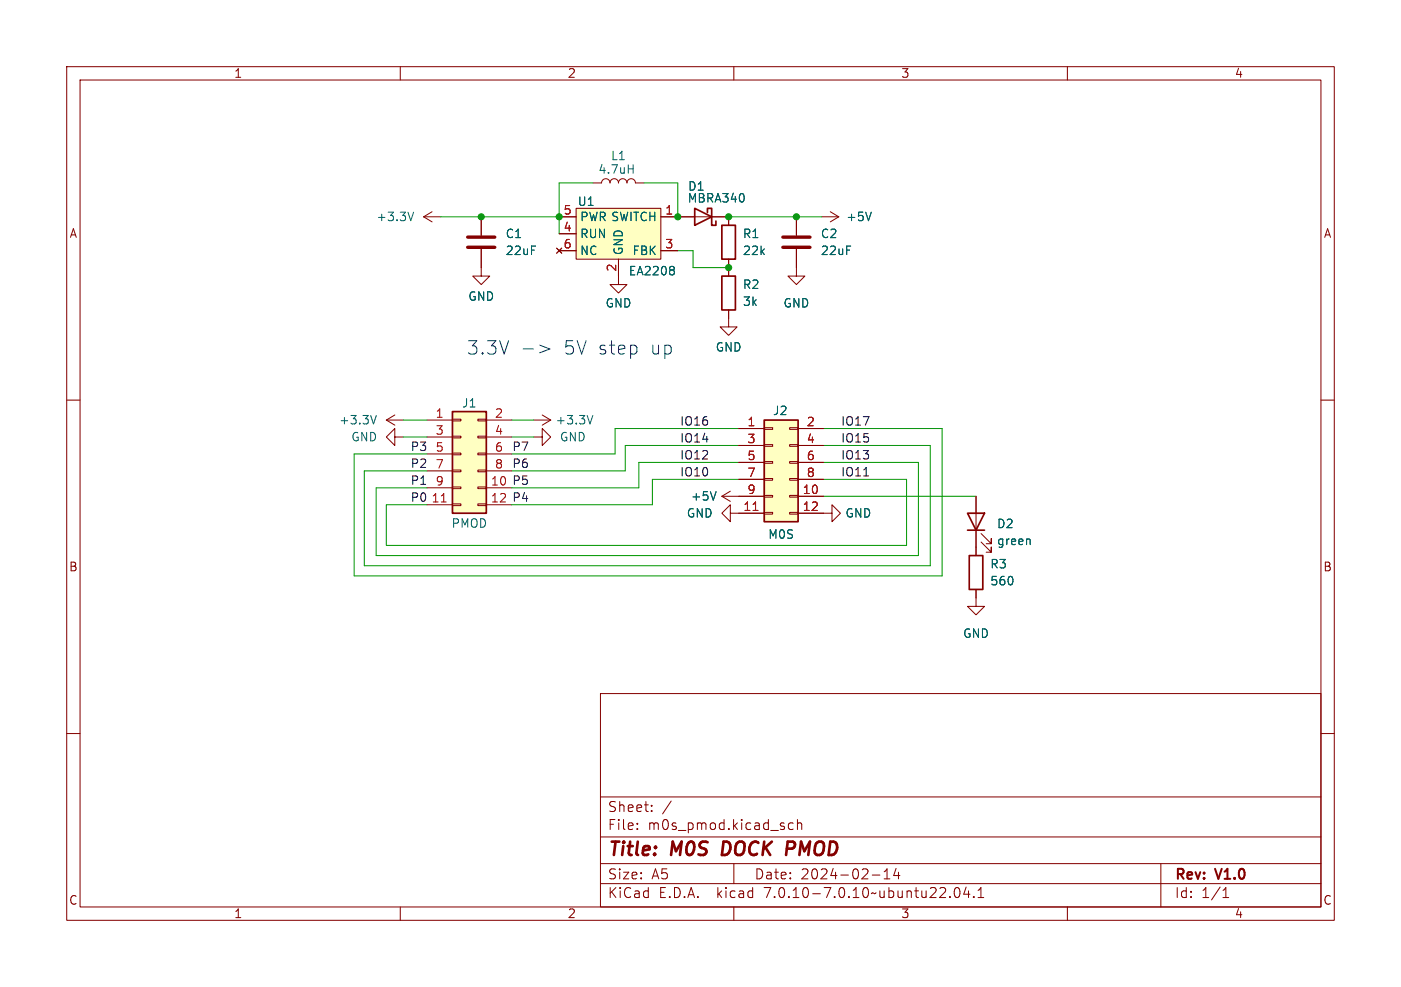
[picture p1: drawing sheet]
<svg xmlns="http://www.w3.org/2000/svg" width="210mm" height="148mm" viewBox="0 0 210 148" stroke-linecap="round" stroke-linejoin="round" font-family="sans-serif">
<g fill="none" stroke="#840000" stroke-width=".15">
<path d="M10 10h190v128h-190zM12 12h186v124h-186zM60 10v2M110 10v2M160 10v2M63.5 32.5h2.5M63.5 32.5l1.3 .8M64.8 31.8l-1.3 .7M72.1 37.3v4.1h1.3l-1.3 1.3-1.2-1.3h1.2M72.1 32.5v2.8M83.4 37.2l.8 .8M83.8 32.5h2.6"/>
<path d="M83.8 37.6h2.6M83.8 35.1h2.6M84.2 37.2l-.8 .8M86.4 31.2h12.7v7.7h-12.7zM88.9 27.4h1.3a.64 .64 0 0 1 .6-.6 .64 .64 0 0 1 .6 .6 .64 .64 0 0 1 .7-.6 .64 .64 0 0 1 .6 .6 .64 .64 0 0 1 .6-.6 .64 .64 0 0 1 .7 .6 .64 .64 0 0 1 .6-.6 .64 .64 0 0 1 .6 .6h1.3M92.7 38.9v3.8h1.3l-1.3 1.2-1.3-1.2h1.3M99.1 32.5h10.1v1.3M99.1 37.6h2.5M109.2 38.9v2.5M119.4 37.3v4.1h1.2l-1.2 1.3-1.3-1.3h1.3M119.4 32.5v2.8M123.2 32.5h2.5"/>
<path d="M124.5 31.8l1.2 .7M125.7 32.5l-1.2 .8M10 60h2M109.2 46.5v2.5h1.3l-1.3 1.3-1.3-1.3h1.3M198 60h2M57.9 63h2.6M57.9 63l1.3 .8M59.2 65.5v-1.2l-1.3 1.2 1.3 1.3v-1.3h1.3M59.2 62.2l-1.3 .8M64 63h3.8M64 73.2h3.8M64 75.7h3.8"/>
<path d="M64 65.5h3.8M64 68.1h3.8M64 70.6h3.8M67.8 75.6h1.3v.2h-1.3zM67.8 73h1.3v.3h-1.3zM67.8 70.5h1.3v.2h-1.3zM67.8 67.9h1.3v.3h-1.3zM67.8 65.4h1.3v.3h-1.3zM67.8 62.9h1.3v.2h-1.3zM71.6 75.6h1.3v.2h-1.3zM71.6 73h1.3v.3h-1.3zM71.6 70.5h1.3v.2h-1.3z"/>
<path d="M71.6 67.9h1.3v.3h-1.3zM71.6 65.4h1.3v.3h-1.3zM71.6 62.9h1.3v.2h-1.3zM72.9 63h3.8M72.9 73.2h3.8M72.9 75.7h3.8M72.9 65.5h3.8M72.9 68.1h3.8M72.9 70.6h3.8M80 65.5h1.3v-1.2l1.2 1.2-1.2 1.3v-1.3M80 63h2.5M81.3 62.2l1.2 .8"/>
<path d="M82.5 63l-1.2 .8M108.2 74.4l1.3 .8M108.2 74.4h6.4M109.5 77v-1.3l-1.3 1.3 1.3 1.2v-1.2h5.1M109.5 73.7l-1.3 .7M110.7 64.3h3.9M110.7 66.8h3.9M110.7 69.3h3.9M110.7 71.9h3.9M114.6 76.8h1.2v.3h-1.2zM114.6 74.3h1.2v.2h-1.2zM114.6 71.8h1.2v.2h-1.2z"/>
<path d="M114.6 69.2h1.2v.3h-1.2zM114.6 66.7h1.2v.2h-1.2zM114.6 64.1h1.2v.3h-1.2zM118.4 76.8h1.2v.3h-1.2zM118.4 74.3h1.2v.2h-1.2zM118.4 71.8h1.2v.2h-1.2zM118.4 69.2h1.2v.3h-1.2zM118.4 66.7h1.2v.2h-1.2zM118.4 64.1h1.2v.3h-1.2zM119.6 77h5.1v-1.3l1.3 1.3-1.3 1.2v-1.2M119.6 74.4h3.8M119.6 64.3h3.8"/>
<path d="M119.6 66.8h3.8M119.6 69.3h3.8M119.6 71.9h3.8M146.3 74.4v8.9M146.3 88.4v2.5h1.3l-1.3 1.3-1.3-1.3h1.3M147.1 81.3l1.5 1.5v-.8v.8h-.8M147.1 80l1.5 1.5v-.7v.7h-.8M10 110h2M90 104h108v32h-108zM90 119.5h108M198 110h2M60 136v2"/>
<path d="M90 132.5h108M90 129.5h108M90 125.5h108M95.5 124.2v.2M95.5 123.5v.1M97.7 121.5v.2M97.7 120.8v.1M100.6 120.1l-1.3 1.9M110 136v2M110 129.5v3M118.9 123.5l-.4-.1-.3 .3v.4l.1 .2h.6M119.5 123.5a.37 .37 0 0 1 .7 .1v.8"/>
<path d="M119.5 122.9v1.5M130.8 131.2h1.1M132.5 131.8h.9M132.5 130.7l.5-.4v1.5M134.3 130.2l-.3 1.1h.9M134.7 130.8v1M142.4 134.4v.2M143.2 133.2l.3-.1a.94 .94 0 0 1 0 1.5h-.1a.91 .91 0 0 1-.2-1.4zM144.8 133l-.3 1.1h.9M145.2 133.6v1M146 134.4v.2M146.6 134.6h.9"/>
<path d="M146.6 133.5l.4-.4v1.5M160 136v2M174 129.5v6.5M183.3 134.6h.9M183.3 133.5l.5-.4v1.5"/>
</g>
<path d="M108.5 126.2l-.3 2h.5" fill="none" stroke="#840000" stroke-width=".4"/>
<g fill="#ffffc2" stroke="#ffffc2" stroke-width=".15">
<path d="M67.8 61.7h5.1v15.3h-5.1z"/>
<path d="M86.4 31.2h12.7v7.7h-12.7z"/>
<path d="M114.6 63h5v15.2h-5z"/>
</g>
<path d="M104.1 31.2l2.6 1.3-2.6 1.3zM106 31.9v-.7h.7v2.6h.6v-.7M108.2 33.8h2v5.1h-2zM108.2 41.4h2v5.1h-2zM67.8 61.7h5.1v15.3h-5.1zM114.6 63h5v15.2h-5zM145 77h2.6l-1.3 2.5zM145 79.5h2.6M145.3 83.3h2v5.1h-2z" fill="none" stroke="#840000" stroke-width=".25"/>
<path d="M66.2 75.3h.7M112.9 76.5h.7" fill="none" stroke="#a90000" stroke-width=".15"/>
<path d="M62 31.8l-.4 1.3M94.2 25.3h.7M94.9 24.7v1.3M130.6 31.8l-.4 1.3M101 40l.1 .2-.1 .2M101 40.6l.1 .1-.1 .5M56.4 62.3l-.4 1.3M88.9 62.3l-.5 1.3M107.3 73.7l-.4 1.3M154.4 80.9v.8" fill="none" stroke="#006464" stroke-width=".15"/>
<path d="M70.1 37.1h4.1M70.1 35.6h4.1M117.3 37.1h4.1M117.3 35.6h4.1" fill="none" stroke="#840000" stroke-width=".51"/>
<path d="M129.5 71.4h.7" fill="none" stroke="#0f0f0f" stroke-width=".15"/>
<path d="M78.4 52.3h1.6M80.9 51.8l1.5 .5-1.5 .6" fill="none" stroke="#0000c2" stroke-width=".15"/>
<g fill="none" stroke="#009600" stroke-width=".15">
<path d="M66 32.5h17.8M88.9 27.4h-5.1v7.7M96.5 27.4h5.1v5.1M101.6 37.6h2.3v2.5h5.3M109.2 32.5h14M60.5 65.5h3.5M60.5 63h3.5M76.7 65.5h3.3M76.7 63h3.3M110.7 71.9h-12.9v3.8h-21.1M110.7 64.3h-18.5v3.8h-15.5M110.7 69.3h-14.9v3.9h-19.1"/>
<path d="M110.7 66.8h-17v3.8h-17M123.4 71.9h12.5v9.9h-78v-6.1h6.1M123.4 66.8h16v18h-84.8v-14.2h9.4M123.4 64.3h17.8v22.1h-88.1v-18.3h10.9M123.4 74.4h22.9M123.4 69.3h14.3v14h-81.3v-10.1h7.6"/>
</g>
<g fill="#009600" stroke="#009600" stroke-width=".15">
<circle cx="109.2" cy="40.1" r=".46"/>
<circle cx="101.6" cy="32.5" r=".46"/>
<circle cx="83.8" cy="32.5" r=".46"/>
<circle cx="109.2" cy="32.5" r=".46"/>
<circle cx="119.4" cy="32.5" r=".46"/>
<circle cx="72.1" cy="32.5" r=".46"/>
</g>
<g font-size="2.8" fill="#0000c2">
<text x="69.8" y="53.3">3.3V</text>
<text x="84.4" y="53.3">5V step</text>
<text x="97.5" y="53.3">up</text>
</g>
<g font-size="2.8" fill="#840000">
<text x="91" y="128.9">Title:</text>
<text x="100.7" y="128.9">M0S</text>
<text x="109.1" y="128.9">DOCK PMOD</text>
</g>
<g font-size="2.1" fill="#840000">
<text x="91" y="124.7">File:</text>
<text x="91" y="122">Sheet:</text>
<text x="97.1" y="124.7">m0s_pmod.kicad_sch</text>
<text x="91" y="134.9">KiCad</text>
<text x="91" y="132.1">Size:</text>
<text x="97.7" y="132.1">A5</text>
<text x="98.7" y="134.9">E.D.A.</text>
<text x="107.6" y="134.9">kicad</text>
<text x="113" y="132.1">Date:</text>
<text x="114.9" y="134.9">7.0.10-7.0.10~ubuntu22.04.1</text>
<text x="120" y="132.1">2024-02-14</text>
<text x="176" y="132.3">Rev:</text>
<text x="176" y="134.9">Id:</text>
<text x="180.1" y="134.9">1/1</text>
<text x="182.4" y="132.3">V1.0</text>
</g>
<g font-size="1.8" fill="#840000">
<text x="35" y="11.9">1</text>
<text x="85" y="11.9">2</text>
<text x="135" y="11.9">3</text>
<text x="185" y="11.9">4</text>
<text x="10.3" y="35.9">A</text>
<text x="198.4" y="35.9">A</text>
<text x="10.3" y="85.9">B</text>
<text x="198.3" y="85.9">B</text>
<text x="10.3" y="135.9">C</text>
<text x="35" y="137.9">1</text>
<text x="85" y="137.9">2</text>
<text x="135" y="137.9">3</text>
<text x="185" y="137.9">4</text>
<text x="198.3" y="135.9">C</text>
</g>
<g font-size="1.8" fill="#006464">
<text x="89.6" y="26.3">4.7uH</text>
<text x="91.5" y="24.2">L1</text>
<text x="103.1" y="28.8">D1</text>
<text x="56.3" y="33.4">+3.3V</text>
<text x="75.7" y="35.9">C1</text>
<text x="86.5" y="31.1">U1</text>
<text x="86.9" y="35.9">RUN</text>
<text x="86.9" y="33.4">PWR SWITCH</text>
<text x="103" y="30.6">MBRA340</text>
<text x="111.3" y="35.9">R1</text>
<text x="122.9" y="35.9">C2</text>
<text x="126.8" y="33.4">+5V</text>
<text x="75.7" y="38.5">22uF</text>
<text x="86.9" y="38.5">NC</text>
<text x="93.6" y="38.4" transform="rotate(-90 93.6 38.4)">GND</text>
<text x="94.2" y="41.5">EA2208</text>
<text x="94.7" y="38.5">FBK</text>
<text x="111.3" y="38.5">22k</text>
<text x="122.9" y="38.5">22uF</text>
<text x="70.1" y="45.3">GND</text>
<text x="90.7" y="46.3">GND</text>
<text x="111.3" y="43.5">R2</text>
<text x="111.3" y="46.1">3k</text>
<text x="117.3" y="46.3">GND</text>
<text x="107.2" y="52.9">GND</text>
<text x="50.7" y="63.9">+3.3V</text>
<text x="69.2" y="61.3">J1</text>
<text x="83.2" y="63.9">+3.3V</text>
<text x="115.8" y="62.5">J2</text>
<text x="52.6" y="66.4">GND</text>
<text x="83.8" y="66.4">GND</text>
<text x="102.9" y="77.8">GND</text>
<text x="103.5" y="75.3">+5V</text>
<text x="126.6" y="77.8">GND</text>
<text x="67.6" y="79.3">PMOD</text>
<text x="115.1" y="81">M0S</text>
<text x="149.4" y="79.4">D2</text>
<text x="149.4" y="82">green</text>
<text x="148.3" y="85.4">R3</text>
<text x="148.3" y="88">560</text>
<text x="144.3" y="95.9">GND</text>
</g>
<g font-size="1.8" fill="#a90000">
<text x="84.4" y="34.8">4</text>
<text x="84.4" y="32.3">5</text>
<text x="99.6" y="32.3">1</text>
<text x="84.4" y="37.3">6</text>
<text x="92.5" y="40.8" transform="rotate(-90 92.5 40.8)">2</text>
<text x="99.6" y="37.3">3</text>
<text x="65.2" y="62.7">1</text>
<text x="65.2" y="65.3">3</text>
<text x="74.1" y="62.7">2</text>
<text x="74.1" y="65.3">4</text>
<text x="111.9" y="64">1</text>
<text x="120.8" y="64">2</text>
<text x="65.2" y="67.8">5</text>
<text x="65.2" y="70.4">7</text>
<text x="74.1" y="67.8">6</text>
<text x="74.1" y="70.4">8</text>
<text x="111.9" y="66.5">3</text>
<text x="111.9" y="69.1">5</text>
<text x="111.9" y="71.6">7</text>
<text x="120.8" y="66.5">4</text>
<text x="120.8" y="69.1">6</text>
<text x="120.8" y="71.6">8</text>
<text x="64.6" y="75.4">11</text>
<text x="65.2" y="72.9">9</text>
<text x="73.5" y="72.9">10</text>
<text x="73.5" y="75.4">12</text>
<text x="111.3" y="76.7">11</text>
<text x="111.9" y="74.2">9</text>
<text x="120.2" y="74.2">10</text>
<text x="120.2" y="76.7">12</text>
</g>
<g font-size="1.8" fill="#0f0f0f">
<text x="101.9" y="63.9">IO16</text>
<text x="126" y="63.9">IO17</text>
<text x="61.5" y="70.3">P2</text>
<text x="61.5" y="67.7">P3</text>
<text x="76.7" y="70.3">P6</text>
<text x="76.7" y="67.7">P7</text>
<text x="101.9" y="66.5">IO14</text>
<text x="101.9" y="71.5">IO10</text>
<text x="101.9" y="69">IO12</text>
<text x="126" y="71.5">IO11</text>
<text x="126" y="66.5">IO15</text>
<text x="126" y="69">IO13</text>
<text x="61.5" y="75.3">P0</text>
<text x="61.5" y="72.8">P1</text>
<text x="76.7" y="72.8">P5</text>
<text x="76.7" y="75.3">P4</text>
</g>
</svg>
